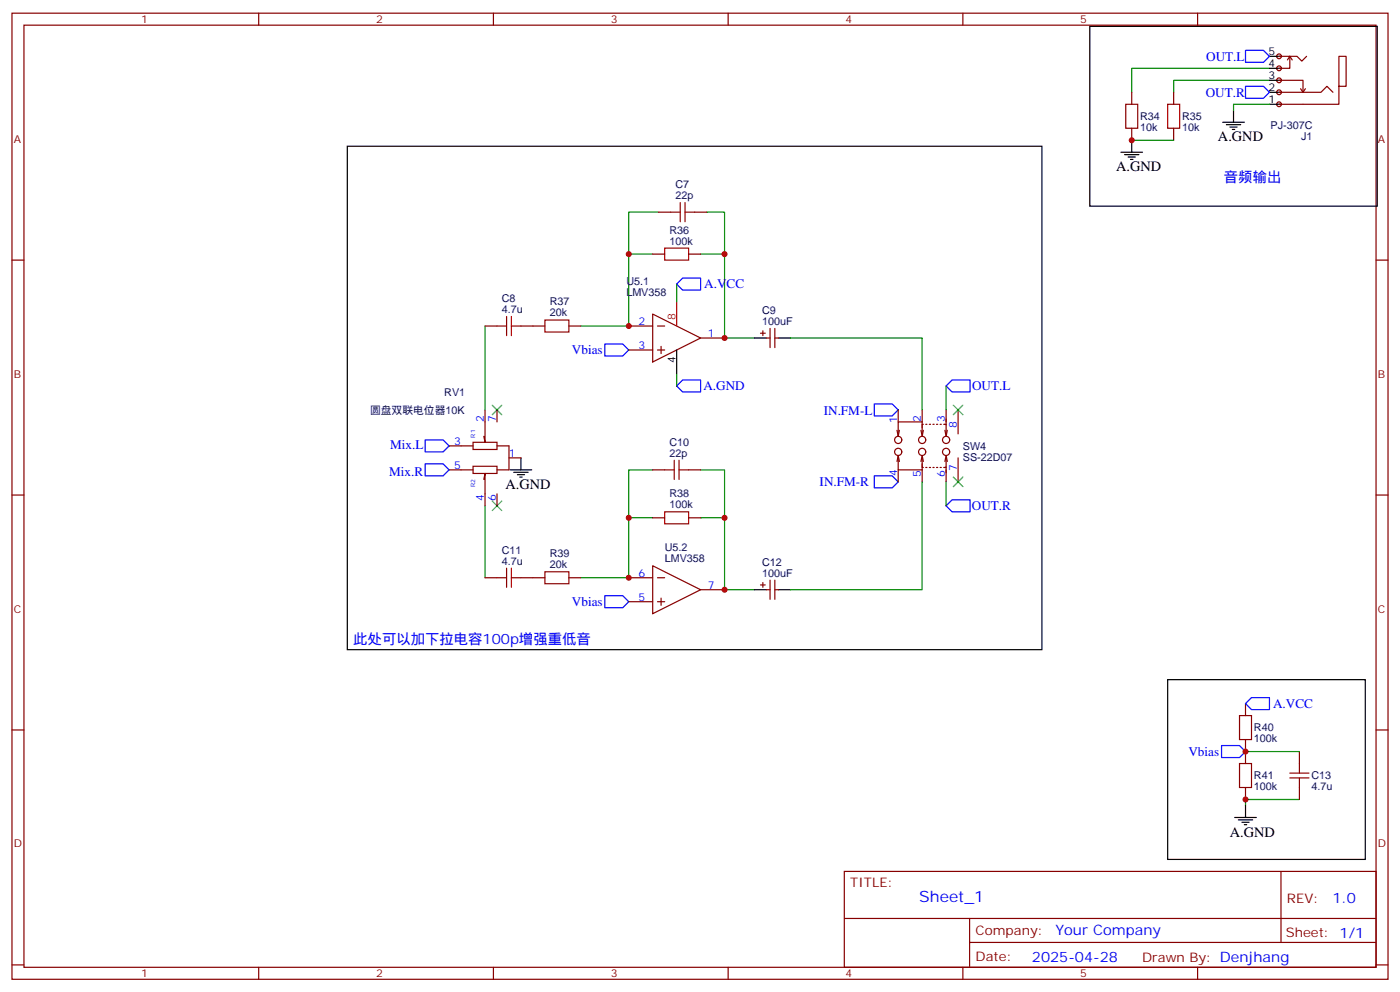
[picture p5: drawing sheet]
<svg xmlns="http://www.w3.org/2000/svg" width="412mm" height="292mm" viewBox="0 0 412 292" stroke-linecap="round" stroke-linejoin="round" font-family="sans-serif">
<g fill="none" stroke="#870000" stroke-width=".35">
<path d="M3.5 3.9h405.4v284.3h-405.4zM7.1 7.4h398.2v277.3h-398.2zM76.2 3.9v3.5M145.3 3.9v3.5M214.5 3.9v3.5M283.6 3.9v3.5M352.8 3.9v3.5M333.4 27.2v3.5M333.4 37.7v3.6M345.7 27.2v3.5M345.7 37.7v3.6M3.5 76.6h3.6"/>
<path d="M192.3 74.8h3.5M194 62.4h3.6M202.8 74.8h3.6M204.6 62.4h3.5M405.3 76.6h3.6M142.9 96h3.5M153.5 96h7M167.6 96h3.5M185.2 96h7.1M192.3 92.4l14.1 7.1-14.1 7zM193.7 96h2.1M206.4 99.5h7"/>
<path d="M224 98.1h1.4M224.7 97.4v1.4M225.8 99.5h1M226.8 96.7v5.6M228.2 96.7v5.6M228.2 99.5h1.1M185.2 103h7.1M193.7 103h2.1M194.7 102v2.1M132.3 138.3h7M132.3 131.2h7M139.3 130.2h7.1v2.1h-7.1z"/>
<path d="M139.3 137.2h7.1v2.1h-7.1zM142.9 120.6v9.6l-.4-1.8M146.4 131.2h3.5v7.1h-3.5M146.4 120.6v3.6M149.9 134.8h3.6M192.3 138.3h3.5M202.8 138.3h3.6M264.2 126.6l.4 1.8M264.6 134.1v4.2h7M264.6 120.6v3.6M264.6 138.3v3.5M264.6 134.1l.3 1.7"/>
<path d="M264.6 134.1l-.4 1.7M264.9 126.6l-.3 1.8M271.3 126.6l.3 1.8 .4-1.8M271.3 135.8l.3-1.7 .4 1.7M271.6 124.2h-7v4.2M271.6 134.8v2.8h.4M271.6 120.6v5.3M271.6 136.5v5.3M272 124.9h-.4v2.8M272.7 124.9h.3M272.7 137.6h.3M273.8 124.9h.3"/>
<path d="M273.8 137.6h.3M274.8 124.9h.4M274.8 137.6h.4M275.9 124.9h.3M275.9 137.6h.3M276.9 124.9h.4M276.9 137.6h.4M278 124.9h.7v2.8M278.3 126.6l.4 1.8 .3-1.8M278.3 135.8l.4-1.7 .3 1.7M278.7 134.8v2.8h-.7M278.7 120.6v4.5"/>
<path d="M278.7 137.4v4.4M282.2 120.6v7.1M282.2 134.8v7M3.5 145.7h3.6M142.5 141.1l.4-1.8v9.6M146.4 145.3v3.6M192.3 152.4h3.5M202.8 152.4h3.6M405.3 145.7h3.6M142.9 170h3.5M153.5 170h7M167.6 170h3.5"/>
<path d="M185.2 170h7.1M185.2 177.1h7.1M192.3 166.5l14.1 7.1-14.1 7zM193.7 170h2.1M193.7 177.1h2.1M194.7 176v2.2M206.4 173.6h7M224 172.2h1.4M224.7 171.4v1.5M225.8 173.6h1M226.8 170.7v5.7M228.2 170.7v5.7"/>
<path d="M228.2 173.6h1.1M3.5 214.8h3.6M366.9 207.1v3.5M366.9 217.7v7M405.3 214.8h3.6M366.9 231.8v3.5M382.8 221.2v3.5M382.8 231.8v3.5M248.7 256.5h156.6v28.2h-156.6zM377.3 256.5v20.9M248.7 270.3h156.5M285.6 277.4h119.6"/>
<path d="M285.6 270.3v14.1M3.5 284h3.6M76.2 284.7v3.5M145.3 284.7v3.5M214.5 284.7v3.5M283.6 284.7v3.5M352.8 284.7v3.5M405.3 284h3.6"/>
<circle cx="264.6" cy="133" r="1.06"/>
<circle cx="264.6" cy="129.5" r="1.06"/>
<circle cx="271.6" cy="133" r="1.06"/>
<circle cx="271.6" cy="129.5" r="1.06"/>
<circle cx="278.7" cy="129.5" r="1.06"/>
<circle cx="278.7" cy="133" r="1.06"/>
</g>
<g fill="none" stroke="#008700" stroke-width=".35">
<path d="M373.9 23.6h-28.2v3.6M373.9 20.1h-40.5v7.1M192.3 74.8h-7.1v21.2h-14.1M194 62.4h-8.8v12.4M206.4 74.8h7v24.7h8.8M208.1 62.4h5.3v12.4M142.9 96v24.6M199.3 83.6v5.3M232.8 99.5h38.8v21.1M199.3 110.1v3.5M192.3 138.3h-7.1v14.1M206.4 138.3h7v14.1"/>
<path d="M142.9 148.9v21.1M192.3 152.4h-7.1v17.6h-14.1M206.4 152.4h7v21.2h8.8M271.6 141.8v31.8h-38.8M278.7 141.8v7.1M366.9 221.2h15.9M382.8 235.3h-15.9v1.8"/>
</g>
<path d="M201.1 81.8h5.3v3.6h-5.3l-1.8-1.8zM178.2 101.2h5.2l1.8 1.8-1.8 1.8h-5.2zM199.3 113.6l1.8-1.8h5.3v3.6h-5.3zM257.5 118.9h5.3l1.8 1.7-1.8 1.8h-5.3zM280.5 111.8h5.3v3.6h-5.3l-1.8-1.8zM125.2 136.5h5.3l1.8 1.8-1.8 1.8h-5.3zM125.2 129.5h5.3l1.8 1.7-1.8 1.8h-5.3zM257.5 140.1h5.3l1.8 1.7-1.8 1.8h-5.3zM278.7 148.9l1.8-1.8h5.3v3.5h-5.3zM178.2 175.3h5.2l1.8 1.8-1.8 1.8h-5.2zM359.8 219.4h5.3l1.8 1.8-1.8 1.8h-5.3zM368.7 205.3h5.2v3.5h-5.2l-1.8-1.7z" fill="none" stroke="#00f" stroke-width=".35"/>
<g fill="none" stroke="#a10000" stroke-width=".35">
<path d="M331.6 30.7h3.5v7h-3.5zM344 30.7h3.5v7h-3.5zM200.4 59.6v5.7M201.8 59.6v5.7M195.8 73h7v3.6h-7zM197.6 62.4h2.8M201.8 62.4h2.8M146.4 96h2.8M149.2 93.1v5.7M150.6 93.1v5.7M150.6 96h2.9M160.5 94.2h7.1v3.5h-7.1z"/>
<path d="M195.8 138.3h2.8M198.6 135.5v5.6M200 138.3h2.8M200 135.5v5.6M195.8 150.6h7v3.6h-7zM146.4 170h2.8M149.2 167.2v5.7M150.6 170h2.9M150.6 167.2v5.7M160.5 168.3h7.1v3.5h-7.1zM365.1 210.6h3.6v7.1h-3.6zM365.1 224.7h3.6v7.1h-3.6z"/>
<path d="M379.9 229h5.7M379.9 227.5h5.7M382.8 224.7v2.8M382.8 229v2.8"/>
</g>
<path d="M145 119.2l2.8 2.9M147.8 119.2l-2.8 2.9M280.8 119.2l2.8 2.9M283.6 119.2l-2.8 2.9M145 147.5l2.8 2.8M147.8 147.5l-2.8 2.8M280.8 140.4l2.8 2.8M283.6 140.4l-2.8 2.8" fill="none" stroke="#3c3" stroke-width=".35"/>
<g fill="none" stroke="#000" stroke-width=".35">
<path d="M321 7.8h84.7v52.9h-84.7zM102.3 43h204.6v148.2h-204.6zM330.2 44.8h6.3M331.3 45.5h4.2M332.3 46.2h2.1M333 46.9h.7M333.4 41.3v3.5M222.2 99.5h3.6M229.3 99.5h3.5M199.3 103v7.1M150.3 138.3h6.3M151.3 139h4.3"/>
<path d="M152.4 139.7h2.1M153.5 134.8v3.5M153.1 140.4h.7M222.2 173.6h3.6M229.3 173.6h3.5M344 200h58.2v52.9h-58.2zM366.9 237.1v3.5M363.7 240.6h6.4M364.8 241.3h4.2M365.8 242h2.1M366.5 242.7h.7"/>
</g>
<path d="M199.3 88.9v7.1" fill="none" stroke="#f00" stroke-width=".35"/>
<g fill="#f0f0f0" stroke="#870000" stroke-width=".35">
<circle cx="376.8" cy="16.6" r=".71"/>
<circle cx="376.8" cy="20.1" r=".71"/>
<circle cx="376.8" cy="23.6" r=".71"/>
<circle cx="376.8" cy="27.2" r=".71"/>
<circle cx="376.8" cy="30.7" r=".71"/>
</g>
<path d="M373.9 16.6h3.6M360.2 36h6.3M361.2 36.7h4.3M362.3 37.4h2.1M363 38.1h.7M363.4 32.5v3.5M373.9 30.7h3.6M373.9 27.2h3.6M373.9 23.6h3.6M373.9 20.1h3.6" fill="none" stroke="#000" stroke-width=".35"/>
<path d="M376.8 16.6h5.3l1.4 1.4 1.4-1.4M379.9 16.6v3.5h-3.1M379.9 16.6l.7 1M379.9 16.6l-.7 1M376.8 27.2h12.3l1.8-1.8 1.7 1.8M376.8 23.6h7v3.6M383.1 26.1l.7 1.1M384.5 26.1l-.7 1.1M394.4 25.4v-8.8h2.1v8.8h-2.1v5.3h-17.6" fill="none" stroke="#870000" stroke-width=".35"/>
<path d="M373.9 30.7h-10.5v1.8M333.4 41.3h12.3M278.7 113.6v7" fill="none" stroke="#008700" stroke-width=".35"/>
<path d="M366.9 14.8h5.3l1.7 1.8-1.7 1.7h-5.3zM366.9 25.4h5.3l1.7 1.8-1.7 1.7h-5.3z" fill="none" stroke="#00f" stroke-width=".35"/>
<g fill="#c00">
<circle cx="213.4" cy="74.8" r=".88"/>
<circle cx="213.4" cy="152.4" r=".88"/>
<circle cx="185.2" cy="152.4" r=".88"/>
<circle cx="185.2" cy="74.8" r=".88"/>
<circle cx="366.9" cy="221.2" r=".88"/>
<circle cx="366.9" cy="235.3" r=".88"/>
<circle cx="213.4" cy="99.5" r=".88"/>
<circle cx="185.2" cy="96" r=".88"/>
<circle cx="185.2" cy="170" r=".88"/>
<circle cx="213.4" cy="173.6" r=".88"/>
<circle cx="333.4" cy="41.3" r=".88"/>
</g>
<text font-size="4.6" fill="#00f" x="270.8" y="265.5">Sheet_1</text>
<g font-size="4.2">
<text x="358.8" y="41.6">A.GND</text>
<text x="328.8" y="50.4">A.GND</text>
<text x="148.9" y="143.9">A.GND</text>
<text x="362.3" y="246.2">A.GND</text>
</g>
<g font-size="4.2" fill="#00f">
<text x="360.5" y="53.6">音频输出</text>
<text x="104.1" y="189.4">此处可以加下拉电容100p增强重低音</text>
<text x="392.5" y="265.7">1.0</text>
<text x="310.9" y="275.3">Your Company</text>
<text x="304" y="283.1">2025-04-28</text>
</g>
<g font-size="3.9" fill="#00f">
<text x="355.3" y="17.9">OUT.L</text>
<text x="355.2" y="28.4">OUT.R</text>
<text x="207.4" y="84.9">A.VCC</text>
<text x="168.5" y="104.3">Vbias</text>
<text x="207.2" y="114.9">A.GND</text>
<text x="286.4" y="114.9">OUT.L</text>
<text x="242.7" y="122">IN.FM-L</text>
<text x="114.9" y="132">Mix.L</text>
<text x="114.7" y="140.1">Mix.R</text>
<text x="241.4" y="143.1">IN.FM-R</text>
<text x="286.3" y="150.1">OUT.R</text>
<text x="168.5" y="178.4">Vbias</text>
<text x="375" y="208.3">A.VCC</text>
<text x="350.1" y="222.5">Vbias</text>
</g>
<g font-size="3.9" fill="#800">
<text x="250.5" y="261.1">TITLE:</text>
<text x="379.1" y="265.7">REV:</text>
<text x="287.4" y="275.3">Company:</text>
<text x="378.7" y="275.9">Sheet: 1/1</text>
<text x="287.4" y="282.9">Date:</text>
<text x="336.4" y="283">Drawn By: Denjhang</text>
</g>
<g font-size="3.2" fill="#800">
<text x="41.6" y="6.9">1</text>
<text x="110.8" y="6.9">2</text>
<text x="179.9" y="6.9">3</text>
<text x="249.1" y="6.9">4</text>
<text x="318.2" y="6.9">5</text>
<text x="4.1" y="42">A</text>
<text x="405.9" y="42">A</text>
<text x="4.1" y="111.1">B</text>
<text x="405.9" y="111.1">B</text>
<text x="4.1" y="180.3">C</text>
<text x="405.9" y="180.3">C</text>
<text x="4.1" y="249.4">D</text>
<text x="405.9" y="249.4">D</text>
<text x="41.6" y="287.7">1</text>
<text x="110.8" y="287.7">2</text>
<text x="179.9" y="287.7">3</text>
<text x="249.1" y="287.7">4</text>
<text x="318.2" y="287.7">5</text>
</g>
<g font-size="3.2">
<text x="373.7" y="16.2">5</text>
<text x="373.7" y="23.3">3</text>
<text x="373.7" y="19.8">4</text>
<text x="373.7" y="26.8">2</text>
<text x="373.7" y="30.3">1</text>
<text x="199" y="106.8" transform="rotate(-90 199 106.8)">4</text>
</g>
<g font-size="3.2" fill="#000080">
<text x="335.8" y="35.4">R34</text>
<text x="348.2" y="35.4">R35</text>
<text x="335.8" y="38.6">10k</text>
<text x="348.2" y="38.6">10k</text>
<text x="374.3" y="37.9">PJ-307C</text>
<text x="383.3" y="41.1">J1</text>
<text x="199" y="58.6">22p</text>
<text x="199" y="55.4">C7</text>
<text x="197.2" y="72">100k</text>
<text x="197.2" y="68.7">R36</text>
<text x="184.5" y="84">U5.1</text>
<text x="147.8" y="89">C8</text>
<text x="161.9" y="89.9">R37</text>
<text x="184.5" y="87.1">LMV358</text>
<text x="147.8" y="92.1">4.7u</text>
<text x="161.9" y="93.1">20k</text>
<text x="224.5" y="95.6">100uF</text>
<text x="224.5" y="92.4">C9</text>
<text x="130.9" y="116.5">RV1</text>
<text x="109" y="121.8">圆盘双联电位器10K</text>
<text x="197.2" y="131.2">C10</text>
<text x="197.2" y="134.4">22p</text>
<text x="283.6" y="135.5">SS-22D07</text>
<text x="283.6" y="132.4">SW4</text>
<text x="197.2" y="149.6">100k</text>
<text x="197.2" y="146.4">R38</text>
<text x="147.8" y="166.2">4.7u</text>
<text x="147.8" y="163">C11</text>
<text x="161.9" y="167.2">20k</text>
<text x="161.9" y="164">R39</text>
<text x="195.8" y="165.5">LMV358</text>
<text x="195.8" y="162.3">U5.2</text>
<text x="224.5" y="166.5">C12</text>
<text x="224.5" y="169.7">100uF</text>
<text x="369.4" y="215.3">R40</text>
<text x="369.4" y="218.5">100k</text>
<text x="369.4" y="232.6">100k</text>
<text x="369.4" y="229.4">R41</text>
<text x="386.3" y="232.6">4.7u</text>
<text x="386.3" y="229.4">C13</text>
</g>
<g font-size="3.2" fill="#00f">
<text x="188.1" y="95.6">2</text>
<text x="208.5" y="99.1">1</text>
<text x="188.1" y="102.7">3</text>
<text x="142.5" y="124.2" transform="rotate(-90 142.5 124.2)">2</text>
<text x="146" y="124.2" transform="rotate(-90 146 124.2)">7</text>
<text x="264.2" y="124.5" transform="rotate(-90 264.2 124.5)">1</text>
<text x="271.3" y="124.2" transform="rotate(-90 271.3 124.2)">2</text>
<text x="278.3" y="124.2" transform="rotate(-90 278.3 124.2)">3</text>
<text x="281.9" y="125.9" transform="rotate(-90 281.9 125.9)">8</text>
<text x="133.8" y="130.9">3</text>
<text x="133.8" y="137.9">5</text>
<text x="149.9" y="134.4">1</text>
<text x="264.2" y="140" transform="rotate(-90 264.2 140)">4</text>
<text x="271.3" y="140.3" transform="rotate(-90 271.3 140.3)">5</text>
<text x="278.3" y="140.3" transform="rotate(-90 278.3 140.3)">6</text>
<text x="281.9" y="138.5" transform="rotate(-90 281.9 138.5)">7</text>
<text x="142.5" y="147.4" transform="rotate(-90 142.5 147.4)">4</text>
<text x="146" y="147.4" transform="rotate(-90 146 147.4)">6</text>
<text x="188.1" y="169.7">6</text>
<text x="208.5" y="173.2">7</text>
<text x="188.1" y="176.7">5</text>
</g>
<text font-size="3.2" fill="#f00" x="199" y="94.2" transform="rotate(-90 199 94.2)">8</text>
<g font-size="1.8" fill="#00f">
<text x="140" y="128.8" transform="rotate(-90 140 128.8)">R1</text>
<text x="140" y="143.3" transform="rotate(-90 140 143.3)">R2</text>
</g>
</svg>
